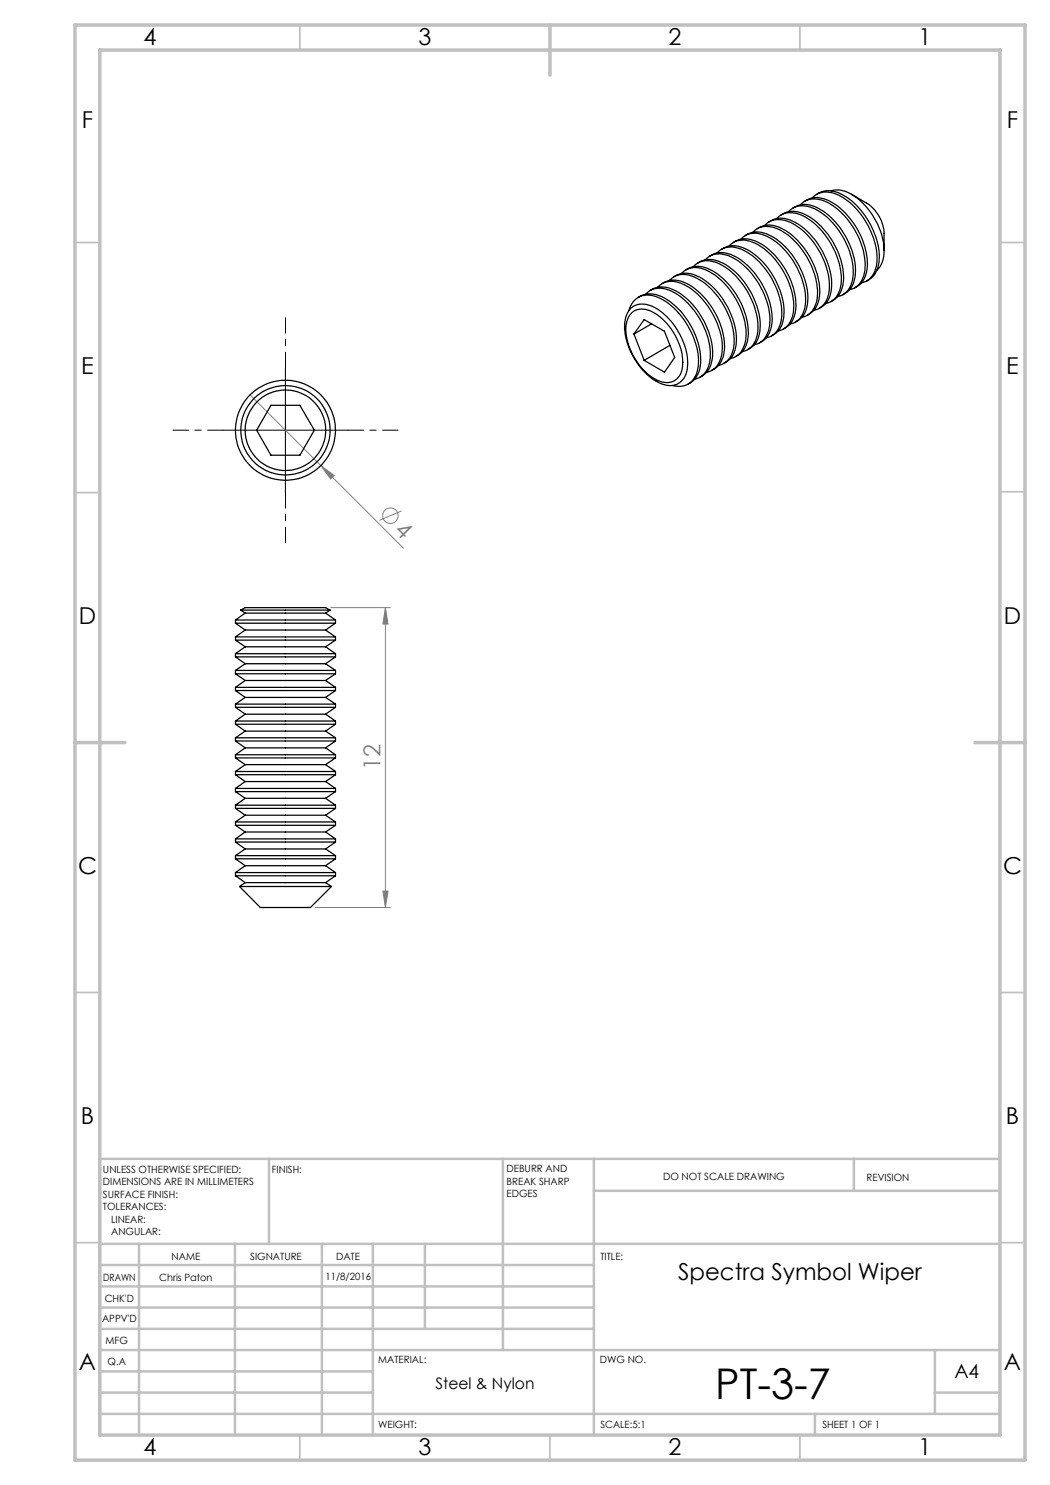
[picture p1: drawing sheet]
<svg xmlns="http://www.w3.org/2000/svg" width="210mm" height="297mm" viewBox="0 0 210 297" stroke-linecap="round" stroke-linejoin="round" font-family="sans-serif">
<g fill="none" stroke="#808080" stroke-width=".2">
<path d="M50 79l14.2 14.1M64.2 93.1l2.7 2-.8 .7zM64.2 93.1l16.5 16.5M80.3 102.2l-4.4 1.9M66.1 121.5h12M77.1 121.5l.5 3.3h-1zM77.1 121.5v60M76.6 178.2h1l-.5 3.3zM63.1 181.5h15"/>
<circle cx="78.1" cy="103.1" r="1.55"/>
</g>
<path d="M57.1 73.5v-10M44.6 86h-10M57.1 98.5v10M69.6 86h10" fill="none" stroke="#000" stroke-width=".2" stroke-dasharray="15.2 1.3 1.3 1.3" stroke-dashoffset="12.1"/>
<path d="M57.1 73.6v25M44.6 86h25" fill="none" stroke="#000" stroke-width=".2"/>
<g fill="none" stroke="#c0c0c0" stroke-width=".35">
<path d="M60 5v5M160 5v5M15 48.5h5M200 48.5h5M15 98.5h5M200 98.4h5M15 198.5h5M200 198.5h5M15 248.5h5M200 248.5h5M60 287v5M110 287v5"/>
<path d="M160 287v5"/>
</g>
<g fill="none" stroke="#c0c0c0" stroke-width=".5">
<path d="M53.8 231.8v17M100.6 231.8v38.2M118.8 231.8v55.2M118.8 238.2h81.2M170.8 231.8v6.4M200 231.8h-180v55.2M20 248.8h180M20 257.3h98.8M20 253h98.8M27.8 248.8v38.2M47 248.8v38.2M64.4 248.8v38.2"/>
<path d="M74.6 248.8v38.2M85 248.8v17M20 265.8h98.8M20 261.5h98.8M20 278.5h54.6M20 274.3h54.6M20 270h180M187 278.5h13M187 270v12.8M20 282.8h180M163 282.8v4.2"/>
</g>
<path d="M15 5h190v287h-190zM20 10h180v277h-180zM110 5v10M15 148.5h10M195 148.5h10" fill="none" stroke="#c0c0c0" stroke-width=".7"/>
<g fill="#808080">
<path d="M64.2 93.1l2.7 2-.8 .7z"/>
<path d="M77.1 121.5l.5 3.3h-1zM76.6 178.2h1l-.5 3.3z"/>
</g>
<g fill="none" stroke="#000" stroke-width=".25">
<path d="M162.5 39.6a4.4 4.4 0 0 1 5.6-.4 15.1 15.1 0 0 1 7.2 13.6 4.1 4.1 0 0 1-3 3.8M163.3 38.9a4.8 4.8 0 0 1 5.7 .4 15.1 15.1 0 0 1 6.8 13.2 4.4 4.4 0 0 1-2.4 3.7M166.2 38.2a4.9 4.9 0 0 1 4.1 .7M170.3 38.9a14.2 14.2 0 0 1 6.5 12.1 4.6 4.6 0 0 1-1.4 3M170.3 38.9l3 1.7a7.7 7.7 0 0 1 3.5 6.1v3.4M127.6 59.5a5 5 0 0 1 5.7 .4 15.5 15.5 0 0 1 6.8 12.7 4.6 4.6 0 0 1-2.5 4.2M129.2 58.8a4.1 4.1 0 0 1 5.1-.6 15 15 0 0 1 7.7 13.8 4.1 4.1 0 0 1-3 3.8M130 58.1a5 5 0 0 1 5.7 .4 15.5 15.5 0 0 1 6.8 12.8 4.6 4.6 0 0 1-2.5 4.1M131.5 57.5a4.2 4.2 0 0 1 5.2-.6 15.2 15.2 0 0 1 7.7 13.3 4.3 4.3 0 0 1-3 4.2l-.1 .1M132.4 56.7a5 5 0 0 1 5.7 .4 15.5 15.5 0 0 1 6.8 12.8 4.5 4.5 0 0 1-2.5 4.1M133.9 56.1a4.1 4.1 0 0 1 5.2-.6 15 15 0 0 1 7.7 13.8 4.1 4.1 0 0 1-3.1 3.8M134.8 55.3a4.7 4.7 0 0 1 5.2 .2 15.1 15.1 0 0 1 7.2 13.5 4.3 4.3 0 0 1-2.4 3.7"/>
<path d="M136.3 54.7a4.2 4.2 0 0 1 5.1-.6 15.2 15.2 0 0 1 7.8 13.3 4.3 4.3 0 0 1-3 4.3h-.1M137.2 54a5 5 0 0 1 5.6 .4 15.2 15.2 0 0 1 6.8 13.3 4.3 4.3 0 0 1-2.5 3.6M138.7 53.3a4.1 4.1 0 0 1 5.1-.6 15 15 0 0 1 7.7 13.8 4.1 4.1 0 0 1-3 3.8M139.5 52.6a4.4 4.4 0 0 1 4.8-.1 15.2 15.2 0 0 1 7.7 13.3 4.4 4.4 0 0 1-2.5 4.1M141 52a4.4 4.4 0 0 1 5.7-.4 15.3 15.3 0 0 1 7.3 13.1 4.3 4.3 0 0 1-3 4.2l-.2 .1M141.9 51.3a4.4 4.4 0 0 1 4.7-.2 15 15 0 0 1 7.7 13.8 4.4 4.4 0 0 1-2.4 3.7M143.4 50.6a4.4 4.4 0 0 1 5.6-.4 15.1 15.1 0 0 1 7.3 13.6 4.1 4.1 0 0 1-3.1 3.8M144.3 49.9a4.4 4.4 0 0 1 4.7-.2 15.2 15.2 0 0 1 7.8 13.3 4.5 4.5 0 0 1-2.5 4.2M145.8 49.2a4.4 4.4 0 0 1 5.6-.3 15.3 15.3 0 0 1 7.3 13 4.3 4.3 0 0 1-3 4.3h-.1M146.7 48.5a4.5 4.5 0 0 1 5.2 .1 15.3 15.3 0 0 1 7.3 13.1 4.6 4.6 0 0 1-2.5 4.1M148.2 47.8a4.4 4.4 0 0 1 5.6-.3 15.1 15.1 0 0 1 7.2 13.6 4.1 4.1 0 0 1-3 3.7M149 47.1a4.6 4.6 0 0 1 5.3 .1 15.3 15.3 0 0 1 7.2 13.1 4.5 4.5 0 0 1-2.4 4.1"/>
<path d="M150.6 46.5a4.4 4.4 0 0 1 5.6-.4 15.3 15.3 0 0 1 7.2 13.6 4 4 0 0 1-3 3.8M151.4 45.8a4.5 4.5 0 0 1 5.2 .1 15.3 15.3 0 0 1 7.3 13 4.6 4.6 0 0 1-2.5 4.2M153 45.1a4.4 4.4 0 0 1 5.6-.4 15.1 15.1 0 0 1 7.2 13.6 4.1 4.1 0 0 1-3 3.8M153.8 44.4a4.6 4.6 0 0 1 5.2 .1 15.3 15.3 0 0 1 7.3 13 4.5 4.5 0 0 1-2.5 4.2M155.3 43.7a4.4 4.4 0 0 1 5.7-.3 15.3 15.3 0 0 1 7.2 13.5 4 4 0 0 1-3.1 3.8M156.2 43a4.5 4.5 0 0 1 5.2 .1 15.1 15.1 0 0 1 7.2 13.6 4.4 4.4 0 0 1-2.4 3.6M157.7 42.3a4.4 4.4 0 0 1 5.6-.3 15.1 15.1 0 0 1 7.3 13.6 4.1 4.1 0 0 1-3.1 3.7M158.6 41.6a4.8 4.8 0 0 1 5.7 .4 15.1 15.1 0 0 1 6.7 13.3 4.4 4.4 0 0 1-2.4 3.6M160.1 41a4.4 4.4 0 0 1 5.6-.4 15.3 15.3 0 0 1 7.3 13.6 4 4 0 0 1-3.1 3.8M161 40.2a4.8 4.8 0 0 1 5.7 .4 15.5 15.5 0 0 1 6.8 12.8 4.6 4.6 0 0 1-2.5 4.2M125.8 62.1a3.9 3.9 0 0 1 5.6-2.7 15 15 0 0 1 7.9 10.1 7.2 7.2 0 0 1-.9 6.7 3.8 3.8 0 0 1-4 .9M126.2 61.7a4.4 4.4 0 0 1 5.5 .2 13.7 13.7 0 0 1 5.8 11.7 3.6 3.6 0 0 1-5.4 3.1 13.5 13.5 0 0 1-7-9.7 6 6 0 0 1 1.1-5.3z"/>
<path d="M126.3 62.6a3.6 3.6 0 0 1 4.5-.1 12.2 12.2 0 0 1 5.7 10.9 3.2 3.2 0 0 1-4.9 2.7 12.3 12.3 0 0 1-6.4-10.9l.5-1.7zM126.8 66.8l2-2.9 4.1 2.3 2 5.3-2 2.9-4.1-2.3M126.8 66.8l2 5.3M130.3 64.8l-3.5 2M134 69.1l-5.2 3M54.2 81.1h5.8l2.9 4.9-2.9 5h-5.8l-2.9-5zM47.1 138.1h20M47.1 137.5h20M47.1 134.8h20M47.1 134.1h20M47.1 131.4h20M47.1 130.7h20"/>
<path d="M47.1 128h20M47.1 127.4h20M47.1 124.6h20M47.1 124h20M47.1 124v.6M47.1 127.4v.6M47.1 130.7v.7M47.1 134.1v.7M47.1 137.5v.6M47.1 138.1l1.9 1.4M47.1 134.8l1.9 1.3M47.1 131.4l1.9 1.3"/>
<path d="M47.1 128l1.9 1.4M47.1 124.6l1.9 1.4M48.2 122h17.8M48.2 122l.8-.5h16.1l.9 .5M48.2 122l.8 .6M49 139.5h16.1M49 136.1h16.1M49 132.7h16.1M49 129.4h16.1M49 126h16.1M49 122.6h16.1M49 139.5l-1.9 1.3"/>
<path d="M49 136.1l-1.9 1.4M49 132.7l-1.9 1.4M49 129.4l-1.9 1.3M49 126l-1.9 1.4M49 122.6l-1.9 1.4M65.1 139.5l2 1.3M65.1 136.1l2 1.4M65.1 132.7l2 1.4M65.1 129.4l2 1.3M65.1 126l2 1.4M65.1 122.6l2 1.4M66 122l-.9 .6"/>
<path d="M67.1 124v.6M67.1 127.4v.6M67.1 130.7v.7M67.1 134.1v.7M67.1 137.5v.6M67.1 138.1l-2 1.4M67.1 134.8l-2 1.3M67.1 131.4l-2 1.3M67.1 128l-2 1.4M67.1 124.6l-2 1.4M47.1 158.3h20M47.1 157.7h20"/>
<path d="M47.1 154.9h20M47.1 154.3h20M47.1 151.6h20M47.1 151h20M47.1 148.2h20M47.1 147.6h20M47.1 144.8h20M47.1 144.2h20M47.1 141.5h20M47.1 140.8h20M47.1 140.8v.7M47.1 144.2v.6"/>
<path d="M47.1 147.6v.6M47.1 151v.6M47.1 154.3v.6M47.1 157.7v.6M47.1 158.3l1.9 1.4M47.1 154.9l1.9 1.4M47.1 151.6l1.9 1.3M47.1 148.2l1.9 1.4M47.1 144.8l1.9 1.4M47.1 141.5l1.9 1.3M49 159.7h16.1M49 156.3h16.1"/>
<path d="M49 152.9h16.1M49 149.6h16.1M49 146.2h16.1M49 142.8h16.1M49 159.7l-1.9 1.3M49 156.3l-1.9 1.4M49 152.9l-1.9 1.4M49 149.6l-1.9 1.4M49 146.2l-1.9 1.4M49 142.8l-1.9 1.4M65.1 159.7l2 1.3M65.1 156.3l2 1.4"/>
<path d="M65.1 152.9l2 1.4M65.1 149.6l2 1.4M65.1 146.2l2 1.4M65.1 142.8l2 1.4M67.1 140.8v.7M67.1 144.2v.6M67.1 147.6v.6M67.1 151v.6M67.1 154.3v.6M67.1 157.7v.6M67.1 158.3l-2 1.4M67.1 154.9l-2 1.4"/>
<path d="M67.1 151.6l-2 1.3M67.1 148.2l-2 1.4M67.1 144.8l-2 1.4M67.1 141.5l-2 1.3M47.1 171.8h20M47.1 171.1h20M47.1 168.4h20M47.1 167.8h20M47.1 165.1h20M47.1 164.4h20M47.1 161.7h20M47.1 161h20"/>
<path d="M47.1 175.2h20M47.1 174.5h20M47.1 171.8l1.9 1.3M47.1 161v.7M47.1 164.4v.7M47.1 167.8v.6M47.1 171.1v.7M47.1 174.5v.7M47.1 168.4l1.9 1.4M47.1 165.1l1.9 1.3M47.1 161.7l1.9 1.4M47.1 175.2l1.9 1.3"/>
<path d="M47.9 177.3l4.2 4.2h10l4.2-4.2M47.9 177.3h18.4M49 173.1h16.1M49 169.8h16.1M49 166.4h16.1M49 163.1h16.1M49 176.5h16.1M49 169.8l-1.9 1.3M49 166.4l-1.9 1.4M49 163.1l-1.9 1.3M49 173.1l-1.9 1.4M49 176.5l-1.1 .8"/>
<path d="M65.1 169.8l2 1.3M65.1 166.4l2 1.4M65.1 163.1l2 1.3M65.1 173.1l2 1.4M65.1 176.5l1.2 .8M67.1 171.8l-2 1.3M67.1 161v.7M67.1 164.4v.7M67.1 167.8v.6M67.1 171.1v.7M67.1 174.5v.7M67.1 168.4l-2 1.4"/>
<path d="M67.1 165.1l-2 1.3M67.1 161.7l-2 1.4M67.1 175.2l-2 1.3"/>
<circle cx="57.1" cy="86" r="8"/>
<circle cx="57.1" cy="86.1" r="8.9"/>
<circle cx="57.1" cy="86.1" r="10"/>
</g>
<text font-size="8.5" x="143.1" y="279.7">PT-3-7</text>
<g font-size="4.7">
<text x="28.7" y="9">4</text>
<text x="83.7" y="9">3</text>
<text x="133.7" y="9">2</text>
<text x="183.7" y="9">1</text>
<text x="16.4" y="25.5">F</text>
<text x="201.4" y="25.5">F</text>
<text x="16.2" y="74.8">E</text>
<text x="201.2" y="74.8">E</text>
<text x="15.8" y="124.8">D</text>
<text x="200.8" y="124.8">D</text>
<text x="15.6" y="174.8">C</text>
<text x="200.6" y="174.8">C</text>
<text x="16.2" y="224.8">B</text>
<text x="201.2" y="224.8">B</text>
<text x="135.6" y="256">Spectra Symbol Wiper</text>
<text x="15.8" y="274">A</text>
<text x="200.8" y="274">A</text>
<text x="28.7" y="291">4</text>
<text x="83.7" y="291">3</text>
<text x="133.7" y="291">2</text>
<text x="183.7" y="291">1</text>
</g>
<g font-size="4.7" fill="#808080">
<text x="78.7" y="106.1" transform="rotate(45 78.7 106.1)">4</text>
<text x="76.1" y="154.1" transform="rotate(-90 76.1 154.1)">12</text>
</g>
<text font-size="3.9" x="190.9" y="275.5">A4</text>
<text font-size="3.2" x="87.1" y="277.9">Steel &amp; Nylon</text>
<g font-size="2">
<text x="20.6" y="234.6">UNLESS OTHERWISE SPECIFIED:</text>
<text x="20.6" y="237.1">DIMENSIONS ARE IN MILLIMETERS</text>
<text x="20.6" y="239.6">SURFACE FINISH:</text>
<text x="54.4" y="234.6">FINISH:</text>
<text x="101.3" y="234.5">DEBURR AND</text>
<text x="101.3" y="237">BREAK SHARP</text>
<text x="101.3" y="239.5">EDGES</text>
<text x="132.6" y="236">DO NOT SCALE DRAWING</text>
<text x="173.3" y="236.2">REVISION</text>
<text x="20.6" y="242.1">TOLERANCES:</text>
<text x="22.2" y="244.6">LINEAR:</text>
<text x="22.2" y="247.1">ANGULAR:</text>
<text x="34.3" y="252">NAME</text>
<text x="50" y="251.9">SIGNATURE</text>
<text x="67.2" y="251.9">DATE</text>
<text x="120.1" y="251.9">TITLE:</text>
<text x="20.6" y="256.1">DRAWN</text>
<text x="31.8" y="256.1">Chris Paton</text>
<text x="65.1" y="255.9">11/8/2016</text>
<text x="20.9" y="260.3">CHK'D</text>
<text x="20.4" y="264.4">APPV'D</text>
<text x="21.1" y="268.8">MFG</text>
<text x="21.5" y="273">Q.A</text>
<text x="75.6" y="272.5">MATERIAL:</text>
<text x="120" y="272.5">DWG NO.</text>
<text x="75.6" y="285.5">WEIGHT:</text>
<text x="120.1" y="285.6">SCALE:5:1</text>
<text x="164.5" y="285.6">SHEET 1 OF 1</text>
</g>
</svg>
